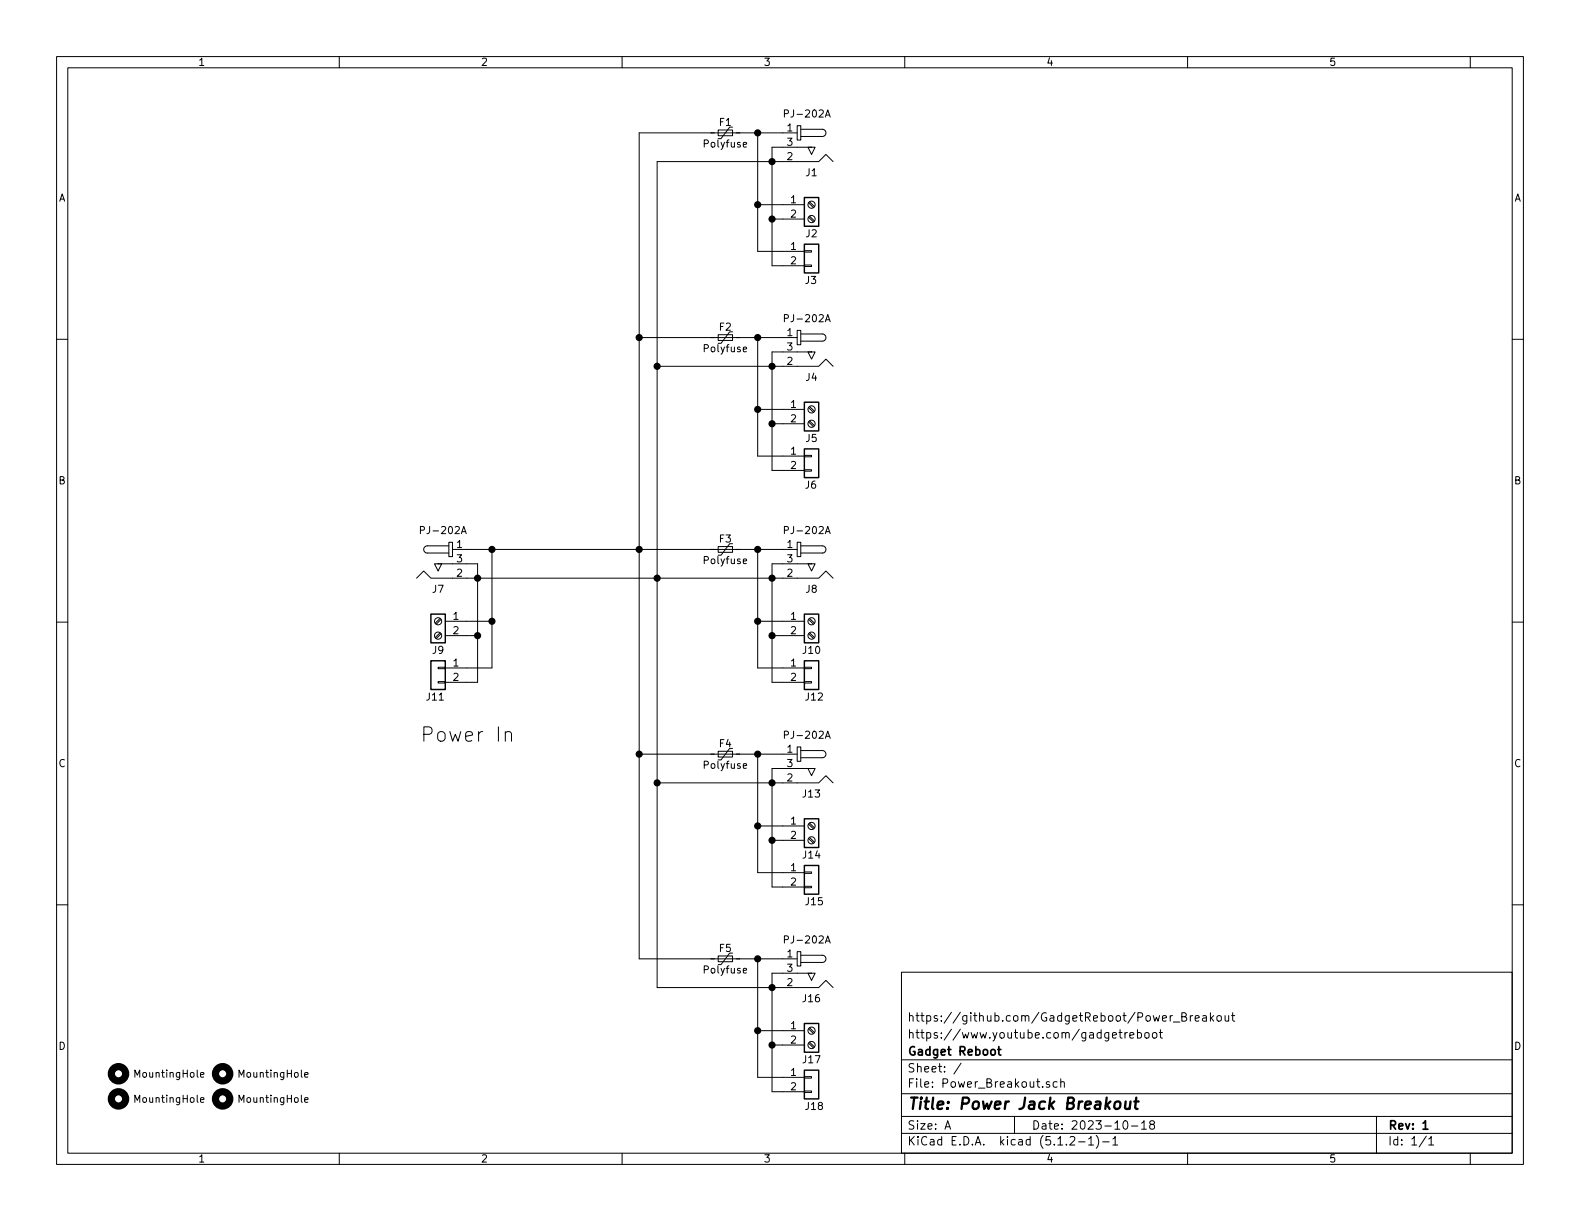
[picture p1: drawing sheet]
EESchema Schematic File Version 4
LIBS:Power_Breakout-cache
EELAYER 29 0
EELAYER END
$Descr A 11000 8500
encoding utf-8
Sheet 1 1
Title "Power Jack Breakout"
Date "2023-10-18"
Rev "1"
Comp "Gadget Reboot"
Comment1 "https://www.youtube.com/gadgetreboot"
Comment2 "https://github.com/GadgetReboot/Power_Breakout"
Comment3 ""
Comment4 ""
$EndDescr
$Comp
L Mechanical:MountingHole H2
U 1 1
P 1550 7475
F 0 "H2" H 1650 7521 50  0001 L CNN
F 1 "MountingHole" H 1650 7475 50  0000 L CNN
F 2 "MountingHole:MountingHole_3.5mm" H 1550 7475 50  0001 C CNN
F 3 "~" H 1550 7475 50  0001 C CNN
	1    1550 7475
	1    0    0    -1  
$EndComp
$Comp
L Mechanical:MountingHole H4
U 1 1
P 1550 7650
F 0 "H4" H 1650 7696 50  0001 L CNN
F 1 "MountingHole" H 1650 7650 50  0000 L CNN
F 2 "MountingHole:MountingHole_3.5mm" H 1550 7650 50  0001 C CNN
F 3 "~" H 1550 7650 50  0001 C CNN
	1    1550 7650
	1    0    0    -1  
$EndComp
$Comp
L Mechanical:MountingHole H1
U 1 1
P 825 7475
F 0 "H1" H 925 7521 50  0001 L CNN
F 1 "MountingHole" H 925 7475 50  0000 L CNN
F 2 "MountingHole:MountingHole_3.5mm" H 825 7475 50  0001 C CNN
F 3 "~" H 825 7475 50  0001 C CNN
	1    825  7475
	1    0    0    -1  
$EndComp
$Comp
L Mechanical:MountingHole H3
U 1 1
P 825 7650
F 0 "H3" H 925 7696 50  0001 L CNN
F 1 "MountingHole" H 925 7650 50  0000 L CNN
F 2 "MountingHole:MountingHole_3.5mm" H 825 7650 50  0001 C CNN
F 3 "~" H 825 7650 50  0001 C CNN
	1    825  7650
	1    0    0    -1  
$EndComp
Text Notes 2925 5175 0    100  ~ 0
Power In
$Comp
L Connector_Generic:Conn_01x02 J11
U 1 1
P 3050 4650
F 0 "J11" H 3000 4450 50  0000 L CNN
F 1 "Conn_01x02" H 3130 4551 50  0001 L CNN
F 2 "Connector_PinHeader_2.54mm:PinHeader_1x02_P2.54mm_Vertical" H 3050 4650 50  0001 C CNN
F 3 "~" H 3050 4650 50  0001 C CNN
	1    3050 4650
	-1   0    0    -1  
$EndComp
$Comp
L Connector:Screw_Terminal_01x02 J9
U 1 1
P 3050 4325
F 0 "J9" H 3050 4125 50  0000 C CNN
F 1 "T70243500000G" H 3130 4226 50  0001 L CNN
F 2 "footprints:TerminalBlock_2P_P7.62mm" H 3050 4325 50  0001 C CNN
F 3 "~" H 3050 4325 50  0001 C CNN
	1    3050 4325
	-1   0    0    -1  
$EndComp
Wire Wire Line
	3250 3825 3425 3825
Wire Wire Line
	3425 3825 3425 4325
Wire Wire Line
	3425 4325 3250 4325
Wire Wire Line
	3250 4650 3425 4650
Wire Wire Line
	3425 4650 3425 4325
Connection ~ 3425 4325
Wire Wire Line
	3250 3925 3325 3925
Wire Wire Line
	3325 3925 3325 4025
Wire Wire Line
	3325 4425 3250 4425
Wire Wire Line
	3250 4750 3325 4750
Wire Wire Line
	3325 4750 3325 4425
Connection ~ 3325 4425
Wire Wire Line
	3250 4025 3325 4025
Connection ~ 3325 4025
Wire Wire Line
	3325 4025 3325 4425
$Comp
L dk_Barrel-Power-Connectors:PJ-202A J7
U 1 1
P 3150 3825
F 0 "J7" H 3050 3550 50  0000 C CNN
F 1 "PJ-202A" H 3083 3959 50  0000 C CNN
F 2 "digikey-footprints:Barrel_Jack_5.5mmODx2.1mmID_PJ-202A" H 3350 4025 60  0001 L CNN
F 3 "https://www.cui.com/product/resource/digikeypdf/pj-202a.pdf" H 3350 4125 60  0001 L CNN
	1    3150 3825
	1    0    0    -1  
$EndComp
$Comp
L Device:Polyfuse_Small F1
U 1 1
P 5050 925
F 0 "F1" V 4975 925 50  0000 C CNN
F 1 "Polyfuse" V 5125 925 50  0000 C CNN
F 2 "Capacitor_THT:C_Disc_D6.0mm_W2.5mm_P5.00mm" H 5100 725 50  0001 L CNN
F 3 "~" H 5050 925 50  0001 C CNN
	1    5050 925 
	0    1    1    0   
$EndComp
$Comp
L Connector_Generic:Conn_01x02 J3
U 1 1
P 5650 1750
F 0 "J3" H 5600 1550 50  0000 L CNN
F 1 "Conn_01x02" H 5730 1651 50  0001 L CNN
F 2 "Connector_PinHeader_2.54mm:PinHeader_1x02_P2.54mm_Vertical" H 5650 1750 50  0001 C CNN
F 3 "~" H 5650 1750 50  0001 C CNN
	1    5650 1750
	1    0    0    -1  
$EndComp
$Comp
L Connector:Screw_Terminal_01x02 J2
U 1 1
P 5650 1425
F 0 "J2" H 5650 1225 50  0000 C CNN
F 1 "T70243500000G" H 5730 1326 50  0001 L CNN
F 2 "footprints:TerminalBlock_2P_P7.62mm" H 5650 1425 50  0001 C CNN
F 3 "~" H 5650 1425 50  0001 C CNN
	1    5650 1425
	1    0    0    -1  
$EndComp
Wire Wire Line
	5450 925  5275 925 
Wire Wire Line
	5275 925  5275 1425
Wire Wire Line
	5275 1425 5450 1425
Wire Wire Line
	5450 1750 5275 1750
Wire Wire Line
	5275 1750 5275 1425
Connection ~ 5275 1425
Wire Wire Line
	5450 1025 5375 1025
Wire Wire Line
	5375 1025 5375 1125
Wire Wire Line
	5375 1525 5450 1525
Wire Wire Line
	5450 1850 5375 1850
Wire Wire Line
	5375 1850 5375 1525
Connection ~ 5375 1525
Wire Wire Line
	5450 1125 5375 1125
Connection ~ 5375 1125
Wire Wire Line
	5375 1125 5375 1525
$Comp
L dk_Barrel-Power-Connectors:PJ-202A J1
U 1 1
P 5550 925
F 0 "J1" H 5450 650 50  0000 C CNN
F 1 "PJ-202A" H 5483 1059 50  0000 C CNN
F 2 "digikey-footprints:Barrel_Jack_5.5mmODx2.1mmID_PJ-202A" H 5750 1125 60  0001 L CNN
F 3 "https://www.cui.com/product/resource/digikeypdf/pj-202a.pdf" H 5750 1225 60  0001 L CNN
	1    5550 925 
	-1   0    0    -1  
$EndComp
Wire Wire Line
	5150 925  5275 925 
Connection ~ 5275 925 
$Comp
L Device:Polyfuse_Small F2
U 1 1
P 5050 2350
F 0 "F2" V 4975 2350 50  0000 C CNN
F 1 "Polyfuse" V 5125 2350 50  0000 C CNN
F 2 "Capacitor_THT:C_Disc_D6.0mm_W2.5mm_P5.00mm" H 5100 2150 50  0001 L CNN
F 3 "~" H 5050 2350 50  0001 C CNN
	1    5050 2350
	0    1    1    0   
$EndComp
$Comp
L Connector_Generic:Conn_01x02 J6
U 1 1
P 5650 3175
F 0 "J6" H 5600 2975 50  0000 L CNN
F 1 "Conn_01x02" H 5730 3076 50  0001 L CNN
F 2 "Connector_PinHeader_2.54mm:PinHeader_1x02_P2.54mm_Vertical" H 5650 3175 50  0001 C CNN
F 3 "~" H 5650 3175 50  0001 C CNN
	1    5650 3175
	1    0    0    -1  
$EndComp
$Comp
L Connector:Screw_Terminal_01x02 J5
U 1 1
P 5650 2850
F 0 "J5" H 5650 2650 50  0000 C CNN
F 1 "T70243500000G" H 5730 2751 50  0001 L CNN
F 2 "footprints:TerminalBlock_2P_P7.62mm" H 5650 2850 50  0001 C CNN
F 3 "~" H 5650 2850 50  0001 C CNN
	1    5650 2850
	1    0    0    -1  
$EndComp
Wire Wire Line
	5450 2350 5275 2350
Wire Wire Line
	5275 2350 5275 2850
Wire Wire Line
	5275 2850 5450 2850
Wire Wire Line
	5450 3175 5275 3175
Wire Wire Line
	5275 3175 5275 2850
Connection ~ 5275 2850
Wire Wire Line
	5450 2450 5375 2450
Wire Wire Line
	5375 2450 5375 2550
Wire Wire Line
	5375 2950 5450 2950
Wire Wire Line
	5450 3275 5375 3275
Wire Wire Line
	5375 3275 5375 2950
Connection ~ 5375 2950
Wire Wire Line
	5450 2550 5375 2550
Connection ~ 5375 2550
Wire Wire Line
	5375 2550 5375 2950
$Comp
L dk_Barrel-Power-Connectors:PJ-202A J4
U 1 1
P 5550 2350
F 0 "J4" H 5450 2075 50  0000 C CNN
F 1 "PJ-202A" H 5483 2484 50  0000 C CNN
F 2 "digikey-footprints:Barrel_Jack_5.5mmODx2.1mmID_PJ-202A" H 5750 2550 60  0001 L CNN
F 3 "https://www.cui.com/product/resource/digikeypdf/pj-202a.pdf" H 5750 2650 60  0001 L CNN
	1    5550 2350
	-1   0    0    -1  
$EndComp
Wire Wire Line
	5150 2350 5275 2350
Connection ~ 5275 2350
$Comp
L Device:Polyfuse_Small F3
U 1 1
P 5050 3825
F 0 "F3" V 4975 3825 50  0000 C CNN
F 1 "Polyfuse" V 5125 3825 50  0000 C CNN
F 2 "Capacitor_THT:C_Disc_D6.0mm_W2.5mm_P5.00mm" H 5100 3625 50  0001 L CNN
F 3 "~" H 5050 3825 50  0001 C CNN
	1    5050 3825
	0    1    1    0   
$EndComp
$Comp
L Connector_Generic:Conn_01x02 J12
U 1 1
P 5650 4650
F 0 "J12" H 5600 4450 50  0000 L CNN
F 1 "Conn_01x02" H 5730 4551 50  0001 L CNN
F 2 "Connector_PinHeader_2.54mm:PinHeader_1x02_P2.54mm_Vertical" H 5650 4650 50  0001 C CNN
F 3 "~" H 5650 4650 50  0001 C CNN
	1    5650 4650
	1    0    0    -1  
$EndComp
$Comp
L Connector:Screw_Terminal_01x02 J10
U 1 1
P 5650 4325
F 0 "J10" H 5650 4125 50  0000 C CNN
F 1 "T70243500000G" H 5730 4226 50  0001 L CNN
F 2 "footprints:TerminalBlock_2P_P7.62mm" H 5650 4325 50  0001 C CNN
F 3 "~" H 5650 4325 50  0001 C CNN
	1    5650 4325
	1    0    0    -1  
$EndComp
Wire Wire Line
	5450 3825 5275 3825
Wire Wire Line
	5275 3825 5275 4325
Wire Wire Line
	5275 4325 5450 4325
Wire Wire Line
	5450 4650 5275 4650
Wire Wire Line
	5275 4650 5275 4325
Connection ~ 5275 4325
Wire Wire Line
	5450 3925 5375 3925
Wire Wire Line
	5375 3925 5375 4025
Wire Wire Line
	5375 4425 5450 4425
Wire Wire Line
	5450 4750 5375 4750
Wire Wire Line
	5375 4750 5375 4425
Connection ~ 5375 4425
Wire Wire Line
	5450 4025 5375 4025
Connection ~ 5375 4025
Wire Wire Line
	5375 4025 5375 4425
$Comp
L dk_Barrel-Power-Connectors:PJ-202A J8
U 1 1
P 5550 3825
F 0 "J8" H 5450 3550 50  0000 C CNN
F 1 "PJ-202A" H 5483 3959 50  0000 C CNN
F 2 "digikey-footprints:Barrel_Jack_5.5mmODx2.1mmID_PJ-202A" H 5750 4025 60  0001 L CNN
F 3 "https://www.cui.com/product/resource/digikeypdf/pj-202a.pdf" H 5750 4125 60  0001 L CNN
	1    5550 3825
	-1   0    0    -1  
$EndComp
Wire Wire Line
	5150 3825 5275 3825
Connection ~ 5275 3825
$Comp
L Device:Polyfuse_Small F4
U 1 1
P 5050 5250
F 0 "F4" V 4975 5250 50  0000 C CNN
F 1 "Polyfuse" V 5125 5250 50  0000 C CNN
F 2 "Capacitor_THT:C_Disc_D6.0mm_W2.5mm_P5.00mm" H 5100 5050 50  0001 L CNN
F 3 "~" H 5050 5250 50  0001 C CNN
	1    5050 5250
	0    1    1    0   
$EndComp
$Comp
L Connector_Generic:Conn_01x02 J15
U 1 1
P 5650 6075
F 0 "J15" H 5600 5875 50  0000 L CNN
F 1 "Conn_01x02" H 5730 5976 50  0001 L CNN
F 2 "Connector_PinHeader_2.54mm:PinHeader_1x02_P2.54mm_Vertical" H 5650 6075 50  0001 C CNN
F 3 "~" H 5650 6075 50  0001 C CNN
	1    5650 6075
	1    0    0    -1  
$EndComp
$Comp
L Connector:Screw_Terminal_01x02 J14
U 1 1
P 5650 5750
F 0 "J14" H 5650 5550 50  0000 C CNN
F 1 "T70243500000G" H 5730 5651 50  0001 L CNN
F 2 "footprints:TerminalBlock_2P_P7.62mm" H 5650 5750 50  0001 C CNN
F 3 "~" H 5650 5750 50  0001 C CNN
	1    5650 5750
	1    0    0    -1  
$EndComp
Wire Wire Line
	5450 5250 5275 5250
Wire Wire Line
	5275 5250 5275 5750
Wire Wire Line
	5275 5750 5450 5750
Wire Wire Line
	5450 6075 5275 6075
Wire Wire Line
	5275 6075 5275 5750
Connection ~ 5275 5750
Wire Wire Line
	5450 5350 5375 5350
Wire Wire Line
	5375 5350 5375 5450
Wire Wire Line
	5375 5850 5450 5850
Wire Wire Line
	5450 6175 5375 6175
Wire Wire Line
	5375 6175 5375 5850
Connection ~ 5375 5850
Wire Wire Line
	5450 5450 5375 5450
Connection ~ 5375 5450
Wire Wire Line
	5375 5450 5375 5850
$Comp
L dk_Barrel-Power-Connectors:PJ-202A J13
U 1 1
P 5550 5250
F 0 "J13" H 5450 4975 50  0000 C CNN
F 1 "PJ-202A" H 5483 5384 50  0000 C CNN
F 2 "digikey-footprints:Barrel_Jack_5.5mmODx2.1mmID_PJ-202A" H 5750 5450 60  0001 L CNN
F 3 "https://www.cui.com/product/resource/digikeypdf/pj-202a.pdf" H 5750 5550 60  0001 L CNN
	1    5550 5250
	-1   0    0    -1  
$EndComp
Wire Wire Line
	5150 5250 5275 5250
Connection ~ 5275 5250
$Comp
L Device:Polyfuse_Small F5
U 1 1
P 5050 6675
F 0 "F5" V 4975 6675 50  0000 C CNN
F 1 "Polyfuse" V 5125 6675 50  0000 C CNN
F 2 "Capacitor_THT:C_Disc_D6.0mm_W2.5mm_P5.00mm" H 5100 6475 50  0001 L CNN
F 3 "~" H 5050 6675 50  0001 C CNN
	1    5050 6675
	0    1    1    0   
$EndComp
$Comp
L Connector_Generic:Conn_01x02 J18
U 1 1
P 5650 7500
F 0 "J18" H 5600 7300 50  0000 L CNN
F 1 "Conn_01x02" H 5730 7401 50  0001 L CNN
F 2 "Connector_PinHeader_2.54mm:PinHeader_1x02_P2.54mm_Vertical" H 5650 7500 50  0001 C CNN
F 3 "~" H 5650 7500 50  0001 C CNN
	1    5650 7500
	1    0    0    -1  
$EndComp
$Comp
L Connector:Screw_Terminal_01x02 J17
U 1 1
P 5650 7175
F 0 "J17" H 5650 6975 50  0000 C CNN
F 1 "T70243500000G" H 5730 7076 50  0001 L CNN
F 2 "footprints:TerminalBlock_2P_P7.62mm" H 5650 7175 50  0001 C CNN
F 3 "~" H 5650 7175 50  0001 C CNN
	1    5650 7175
	1    0    0    -1  
$EndComp
Wire Wire Line
	5450 6675 5275 6675
Wire Wire Line
	5275 6675 5275 7175
Wire Wire Line
	5275 7175 5450 7175
Wire Wire Line
	5450 7500 5275 7500
Wire Wire Line
	5275 7500 5275 7175
Connection ~ 5275 7175
Wire Wire Line
	5450 6775 5375 6775
Wire Wire Line
	5375 6775 5375 6875
Wire Wire Line
	5375 7275 5450 7275
Wire Wire Line
	5450 7600 5375 7600
Wire Wire Line
	5375 7600 5375 7275
Connection ~ 5375 7275
Wire Wire Line
	5450 6875 5375 6875
Connection ~ 5375 6875
Wire Wire Line
	5375 6875 5375 7275
$Comp
L dk_Barrel-Power-Connectors:PJ-202A J16
U 1 1
P 5550 6675
F 0 "J16" H 5450 6400 50  0000 C CNN
F 1 "PJ-202A" H 5483 6809 50  0000 C CNN
F 2 "digikey-footprints:Barrel_Jack_5.5mmODx2.1mmID_PJ-202A" H 5750 6875 60  0001 L CNN
F 3 "https://www.cui.com/product/resource/digikeypdf/pj-202a.pdf" H 5750 6975 60  0001 L CNN
	1    5550 6675
	-1   0    0    -1  
$EndComp
Wire Wire Line
	5150 6675 5275 6675
Connection ~ 5275 6675
Wire Wire Line
	4950 6675 4450 6675
Wire Wire Line
	4450 6675 4450 5250
Wire Wire Line
	4450 925  4950 925 
Wire Wire Line
	4950 5250 4450 5250
Connection ~ 4450 5250
Wire Wire Line
	4450 5250 4450 3825
Wire Wire Line
	4950 3825 4450 3825
Connection ~ 4450 3825
Wire Wire Line
	4450 3825 4450 2350
Wire Wire Line
	4950 2350 4450 2350
Connection ~ 4450 2350
Wire Wire Line
	4450 2350 4450 925 
Wire Wire Line
	4450 3825 3425 3825
Connection ~ 3425 3825
Wire Wire Line
	5375 6875 4575 6875
Wire Wire Line
	4575 6875 4575 5450
Wire Wire Line
	4575 5450 5375 5450
Wire Wire Line
	5375 4025 4575 4025
Wire Wire Line
	4575 4025 4575 5450
Connection ~ 4575 5450
Wire Wire Line
	5375 2550 4575 2550
Wire Wire Line
	4575 2550 4575 4025
Connection ~ 4575 4025
Wire Wire Line
	5375 1125 4575 1125
Wire Wire Line
	4575 1125 4575 2550
Connection ~ 4575 2550
Wire Wire Line
	3325 4025 4575 4025
$EndSCHEMATC
